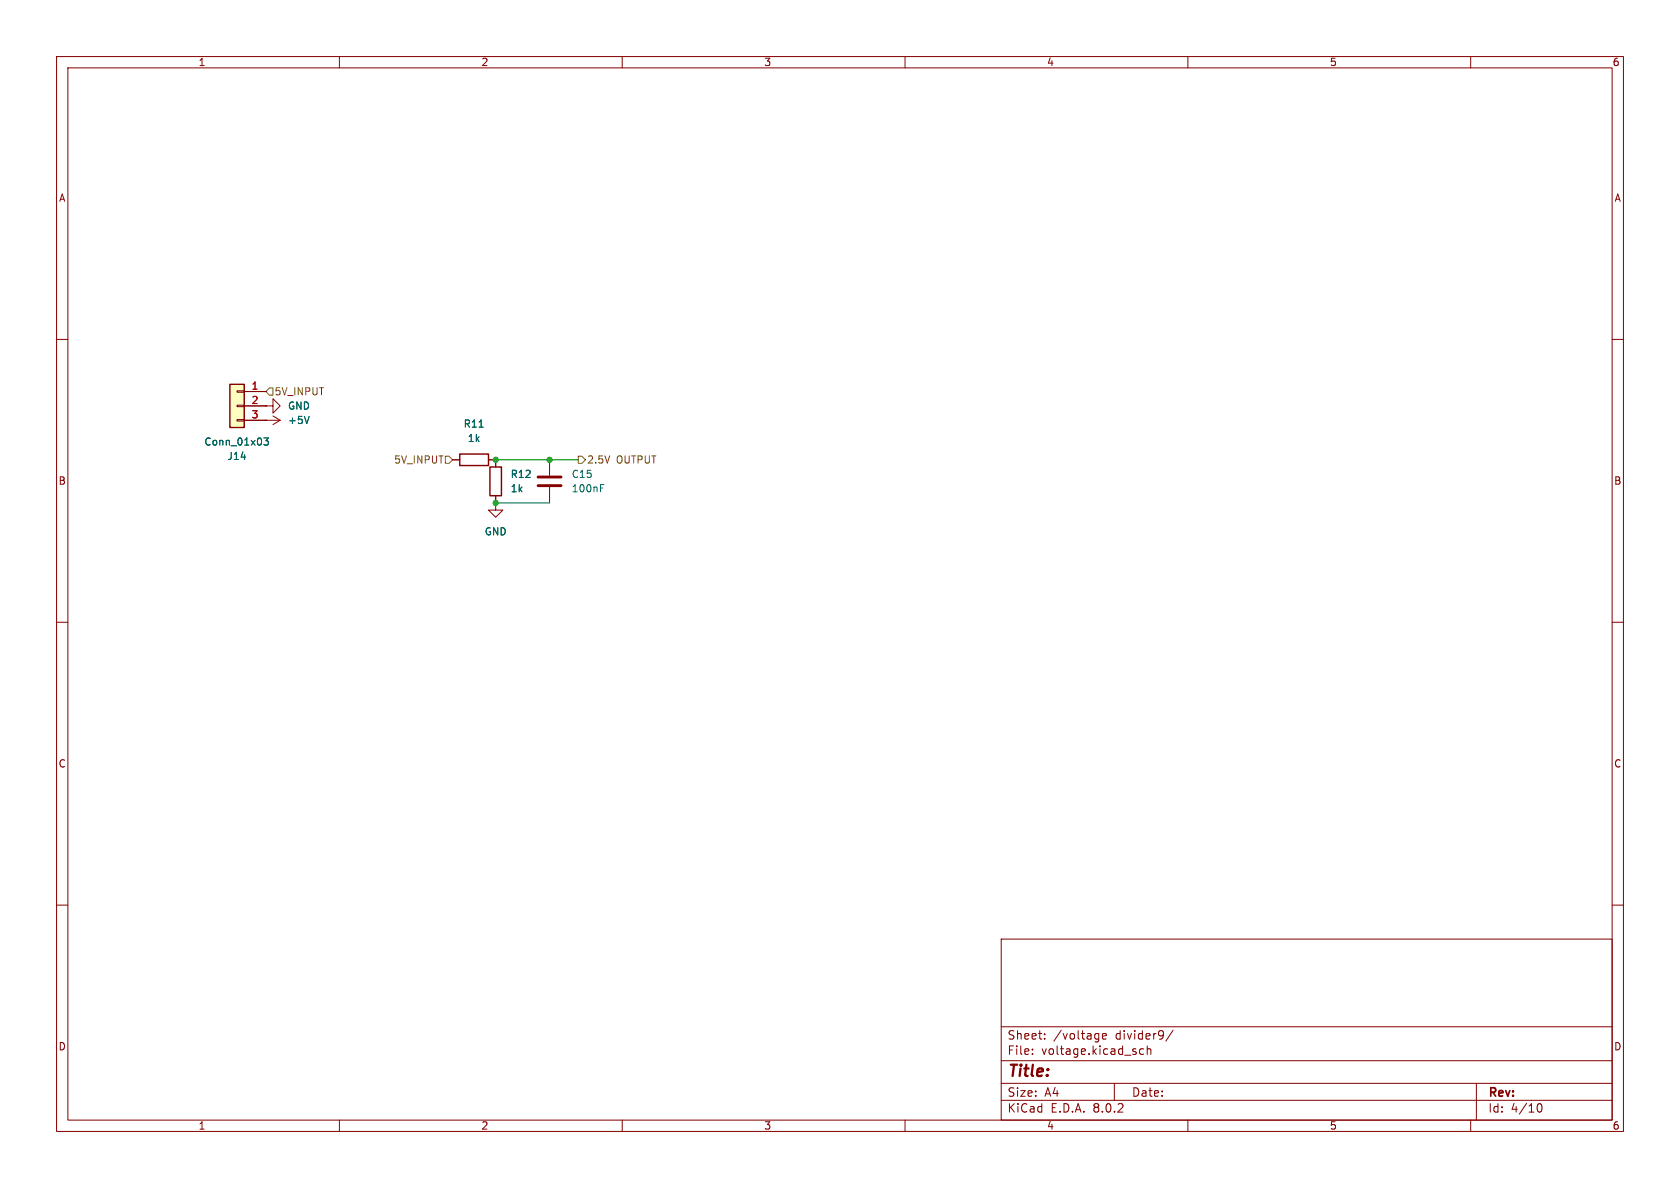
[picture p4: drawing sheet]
<svg xmlns="http://www.w3.org/2000/svg" width="297mm" height="210mm" viewBox="0 0 297 210" stroke-linecap="round" stroke-linejoin="round" font-family="sans-serif">
<g fill="none" stroke="#840000" stroke-width=".18">
<path d="M10 10h277v190h-277zM12 12h273v186h-273zM60 10v2M110 10v2M160 10v2M210 10v2M260 10v2M10 60h2M285 60h2M47 71.8h1.3v1.2l1.2-1.2-1.2-1.3v1.3M47 71.8h.1M80 81.3h1.3"/>
<path d="M86.4 81.3h1.2M10 110h2M285 110h2M10 160h2M285 160h2M177 166h108v32h-108zM60 198v2M110 198v2M160 198v2M177 194.5h108M177 191.5h108M177 187.5h108"/>
<path d="M177 181.5h108M182.5 186.3v.1M182.5 185.5v.1M184.7 183.6v.1M184.7 182.8v.1M194.1 182.7l.1 .1M194.2 182.7v1.4M194.2 183.6l-.1 .1M194.9 183.2l.7-.1-.1-.3-.4-.1-.2 .2 .1 .7h.5M197 191.5v3M202.2 185.5l-.5-.1-.2 .3v.4l.1 .2h.6M202.8 185.5l.2-.1 .4 .1 .1 .9"/>
<path d="M202.8 184.9v1.5M207.4 182.1l-1.3 2M210 198v2M260 198v2M261 191.5v6.5M271.7 195.7l.2-.5 .2-.1a.8 .8 0 0 1 .5 .7 .8 .8 0 0 1-.5 .8l-.2-.1-.2-.5"/>
</g>
<path d="M81.3 80.3h5.1v2h-5.1z" fill="none" stroke="#840000" stroke-width=".25"/>
<path d="M84.7 75.5h.7" fill="none" stroke="#006464" stroke-width=".18"/>
<path d="M40.6 67.9h2.6v7.7h-2.6z" fill="#ffffc2"/>
<g fill="none" stroke="#840000" stroke-width=".18">
<path d="M41.9 74.2h1.3v.2h-1.3zM41.9 71.6h1.3v.3h-1.3zM41.9 69.1h1.3v.2h-1.3zM43.2 69.2h3.8M43.2 71.8h3.8M43.2 74.3h6.3M47 74.3h.1M47 71.8h.1M48.3 73.5l1.2 .8M49.5 74.3l-1.2 .8M80 81.3h1.3M86.4 81.3h1.2v1.3"/>
<path d="M87.6 88.9v1.3h1.3l-1.3 1.2-1.2-1.2h1.2M87.6 88.9h.1M87.6 87.6v1.3M97.2 81.3v2.8M97.2 86.1v2.8"/>
</g>
<path d="M40.6 67.9h2.6v7.7h-2.6zM86.6 82.6h2v5h-2z" fill="none" stroke="#840000" stroke-width=".25"/>
<path d="M46.7 77.4h.7l-.4 .5 .4 .1v.6l-.2 .1-.5-.1M54.7 73.6l-.5 1.3M84.7 75.5h.7M106.2 86.3h.4M106.2 85.7h.6" fill="none" stroke="#006464" stroke-width=".18"/>
<path d="M95.1 84.3h4.1M95.1 85.9h4.1" fill="none" stroke="#840000" stroke-width=".51"/>
<path d="M47.6 68.6h.7v1.3h-.7l-.6-.7zM78.7 80.6h.7l.6 .7-.6 .6h-.7zM102.2 80.6h.7l.6 .7-.6 .6h-.7z" fill="none" stroke="#725600" stroke-width=".18"/>
<path d="M87.6 81.3h14.6M87.6 88.9h9.6" fill="none" stroke="#009600" stroke-width=".18"/>
<g fill="#009600" stroke="#009600" stroke-width=".18">
<circle cx="87.6" cy="88.9" r=".46"/>
<circle cx="87.6" cy="81.3" r=".46"/>
<circle cx="97.2" cy="81.3" r=".46"/>
</g>
<text font-size="2.8" fill="#840000" x="178" y="190.9">Title:</text>
<g font-size="2.1" fill="#840000">
<text x="178" y="184">Sheet:</text>
<text x="186.2" y="184">/voltage</text>
<text x="197.2" y="184">divider9/</text>
<text x="178" y="186.7">File:</text>
<text x="184.1" y="186.7">voltage.kicad_sch</text>
<text x="178" y="196.9">KiCad</text>
<text x="178" y="194.1">Size:</text>
<text x="184.7" y="194.1">A4</text>
<text x="185.7" y="196.9">E.D.A.</text>
<text x="193.3" y="196.9">8.0.2</text>
<text x="200" y="194.1">Date:</text>
<text x="263" y="194.3">Rev:</text>
<text x="263" y="196.9">Id:</text>
<text x="267.1" y="196.9">4/10</text>
</g>
<g font-size="1.8" fill="#840000">
<text x="35" y="11.9">1</text>
<text x="85" y="11.9">2</text>
<text x="135" y="11.9">3</text>
<text x="185" y="11.9">4</text>
<text x="235" y="11.9">5</text>
<text x="285" y="11.9">6</text>
<text x="10.3" y="35.9">A</text>
<text x="285.3" y="35.9">A</text>
<text x="10.3" y="85.9">B</text>
<text x="285.3" y="85.9">B</text>
<text x="10.3" y="135.9">C</text>
<text x="285.3" y="135.9">C</text>
<text x="10.3" y="185.9">D</text>
<text x="285.3" y="185.9">D</text>
<text x="35" y="199.9">1</text>
<text x="85" y="199.9">2</text>
<text x="135" y="199.9">3</text>
<text x="185" y="199.9">4</text>
<text x="235" y="199.9">5</text>
<text x="285" y="199.9">6</text>
</g>
<g font-size="1.8" fill="#a90000">
<text x="44.4" y="69">1</text>
<text x="44.4" y="71.5">2</text>
<text x="44.4" y="74">3</text>
</g>
<g font-size="1.8" fill="#725600">
<text x="48.5" y="70.1">5V_INPUT</text>
<text x="69.6" y="82.1">5V_INPUT</text>
<text x="103.7" y="82.1">2.5V</text>
<text x="109" y="82.1">OUTPUT</text>
</g>
<g font-size="1.8" fill="#006464">
<text x="50.8" y="72.6">GND</text>
<text x="50.8" y="75.2">+5V</text>
<text x="81.9" y="75.8">R11</text>
<text x="36" y="79">Conn_01x03</text>
<text x="40.1" y="81.5">J14</text>
<text x="82.6" y="78.3">1k</text>
<text x="90.2" y="84.7">R12</text>
<text x="90.2" y="87.2">1k</text>
<text x="101" y="87.2">100nF</text>
<text x="101" y="84.7">C15</text>
<text x="85.6" y="94.8">GND</text>
</g>
</svg>
